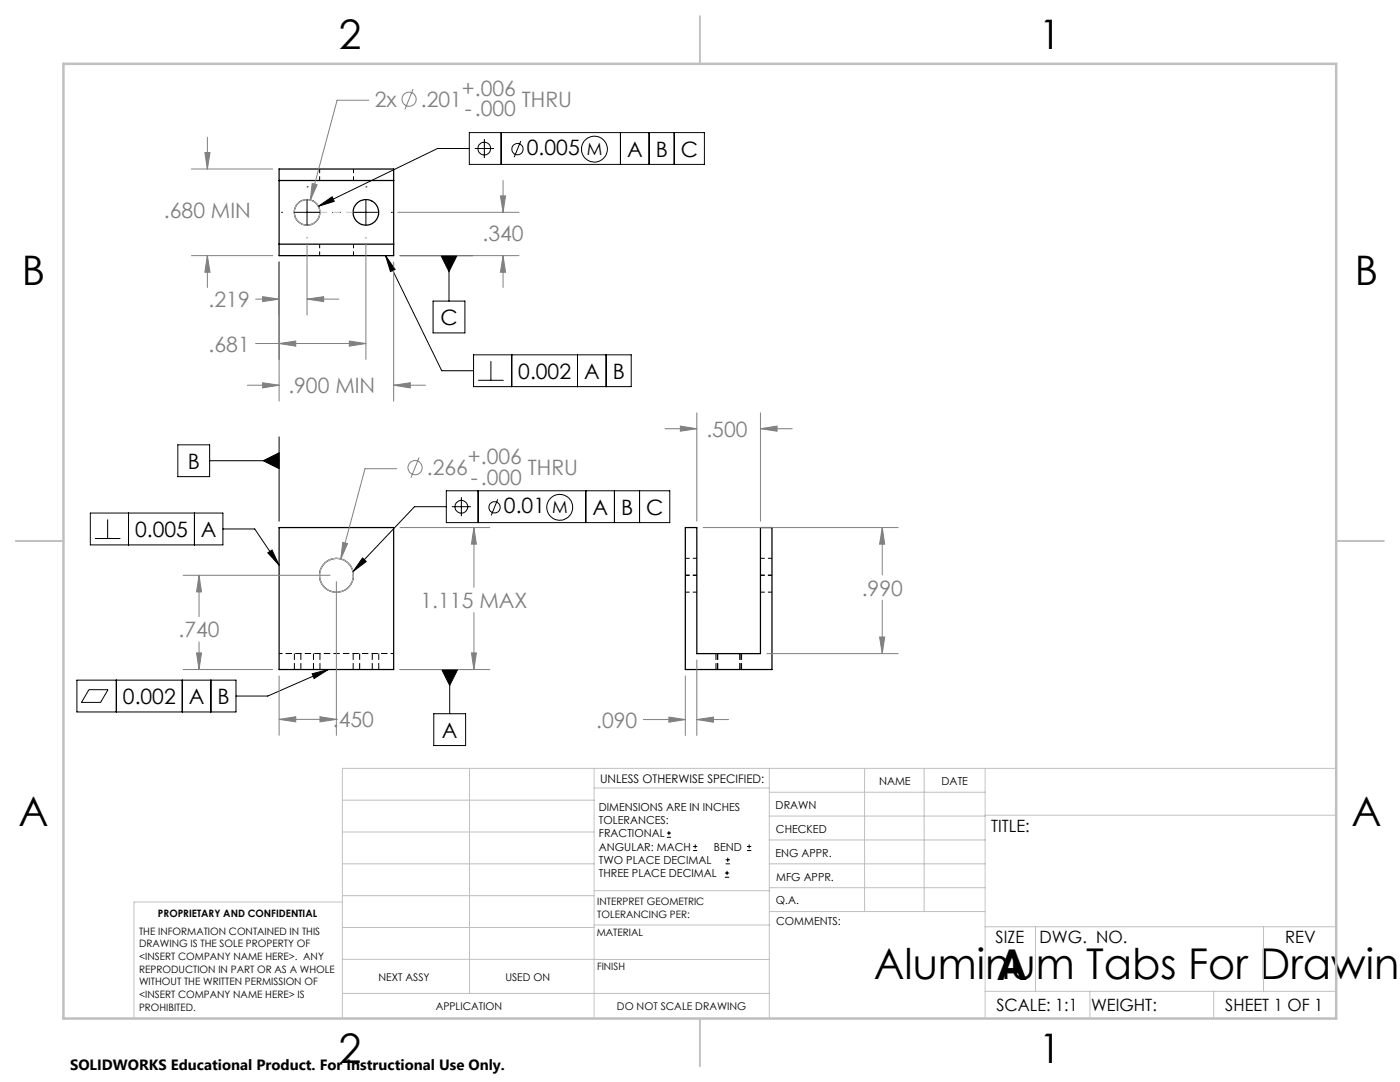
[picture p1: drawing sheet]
<svg xmlns="http://www.w3.org/2000/svg" width="279mm" height="216mm" viewBox="0 0 279 216" stroke-linecap="round" stroke-linejoin="round" font-family="sans-serif">
<path d="M78.6 130.4h-22.9" fill="none" stroke="#000" stroke-width=".2" stroke-dasharray="1.3 .6" stroke-dashoffset=".6" stroke-linecap="butt"/>
<path d="M58.7 130.4v3.2M60 130.4v3.2M62.6 130.4v3.2M63.9 133.6v-3.2M70.5 130.4v3.2M71.8 130.4v3.2M74.3 130.4v3.2M75.6 133.6v-3.2M142.9 130.4v3.2M143.2 130.4v3.2M147.7 130.4v3.2M148 133.6v-3.2" fill="none" stroke="#000" stroke-width=".2" stroke-dasharray="1.3 .6" stroke-linecap="butt"/>
<g fill="none" stroke="#000" stroke-width=".25">
<path d="M55.7 33.7h22.9v17.3h-22.9zM55.7 36h22.9M55.7 48.7h22.9M55.7 105.3h22.9v28.3h-22.9zM136.8 105.3h2.3v25.1h12.7v-25.1h2.3v28.3h-17.3z"/>
<circle cx="61.3" cy="42.4" r="2.56"/>
<circle cx="73" cy="42.4" r="2.57"/>
<circle cx="67.1" cy="114.8" r="3.4"/>
</g>
<path d="M63.8 33.7v2.3M70.5 33.7v2.3M63.8 48.7v2.3M70.5 48.7v2.3M136.8 118.2h2.3M139.1 114.8h-2.3M139.1 111.4h-2.3M151.8 118.2h2.3M154.1 114.8h-2.3M154.1 111.4h-2.3" fill="none" stroke="#000" stroke-width=".2" stroke-dasharray="1.3 .6" stroke-dashoffset=".4" stroke-linecap="butt"/>
<g fill="none" stroke="#808080" stroke-width=".2">
<path d="M82.4 17.8l-1.6 4M38.2 33.7h16.2M40.9 30.4h1l-.5 3.3zM41.4 27.4v6.3M62.3 36.6l1 .3-1.4 3zM73.6 20h-6.3l-5.4 19.9M99.9 39.1h1l-.5 3.3zM100.4 36v6.4M38.2 51h16.2M41.4 51l.5 3.3h-1zM41.4 51v6.4M51 59.7h4.7"/>
<path d="M52.4 59.2l3.3 .5-3.3 .5zM55.7 52.3v27.7M61.3 59.7l3.3-.5v1zM61.3 48.8v14.1M61.3 59.7h6.3M73 48.8v22.9M78.6 52.3v27.7M79.4 42.4h24.2M79.8 51h23.8M100.4 51l.5 3.3h-1zM100.4 51v6.4M49.4 76.9h6.3"/>
<path d="M51 68.5h22M52.4 76.4l3.3 .5-3.3 .5zM55.7 68.5l3.3-.4v1zM69.7 68.1l3.3 .4-3.3 .6zM78.6 76.9l3.3-.5v1zM78.6 76.9h6.3M79.2 93.5h-6.4l-4.8 18M83.6 91.3l-1.6 4M132.7 85.5h6.4M135.8 85l3.3 .5-3.3 .5zM139.1 82.4v21.6M151.8 85.5l3.3-.5v1z"/>
<path d="M151.8 82.4v21.6M151.8 85.5h6.3M36.5 114.8h29.4M39.7 114.8l.5 3.3h-1zM39.7 114.8v8.2M67.1 116.1v30.6M68.4 108.2l1 .3-1.4 3zM79.8 105.3h18M94.6 105.3l.5 3.3h-1zM94.6 105.3v11.9M140.3 105.3h38.9M176.1 105.3l.5 3.3h-1.1z"/>
<path d="M176.1 105.3v9.4M176.1 119.8v10.6M36.5 133.6h17.9M39.2 130.3h1l-.5 3.3zM39.7 128.1v5.5M55.7 134.9v11.8M79.8 133.6h18M94.1 130.3h1l-.5 3.3zM94.6 122.2v11.4M136.8 134.9v11.9M139.1 131.7v15.1M153 130.4h26.2"/>
<path d="M175.5 127.1h1.1l-.5 3.3zM55.7 143.5l3.3-.5v1zM55.7 143.5h11.4M63.9 143l3.2 .5-3.2 .5zM67.1 143.5h.1M128.4 143.6h8.4M133.5 143.1l3.3 .5-3.3 .5zM139.1 143.6l3.3-.5v1zM139.1 143.6h6.3"/>
<circle cx="81.6" cy="19.8" r="1.4"/>
<circle cx="82.8" cy="93.3" r="1.41"/>
</g>
<g fill="none" stroke="#000" stroke-width=".2">
<path d="M61.3 37.3h.1M61.3 39.8v5.1M73 37.3h.1M73 39.8v5.1M93.7 29.6h-6.4l-23.8 11.6M93.7 26.5h46.9v6.3h-46.9zM94.8 29.6h3.8M96.7 27.7v3.8M100 26.5v6.3M103.9 28.2l-1.3 3.2M123.8 26.5v6.3M129.5 26.5v6.3"/>
<path d="M134.5 26.5v6.3M56.2 42.4h.1M58.7 42.4h5.1M61.3 47.4v.1M63.5 41.2l2.8-1.9 .4 .9zM66.4 42.4h.1M67.9 42.4h.1M70.5 42.4h5.1M73 47.4v.1M76.9 51l1.9 2.8-.9 .4zM76.9 51l11.3 23h6.3M78.1 42.4h.1"/>
<path d="M79.8 51h14.6M88 51h3.2l-1.6 3.2zM89.6 51v9.1M86.4 60.1h6.4v6.3h-6.4zM94.5 70.8h31.5v6.4h-31.5zM95.4 75.9h5.1M98 72.1v3.8M102.1 70.8v6.4M115.3 70.8v6.4M121 70.8v6.4M35.5 88.8h6.3v6.3h-6.3zM41.8 91.9h13.9"/>
<path d="M52.5 91.9l3.2-1.6v3.2zM55.7 87.2v16.8M89.1 97.9h44.6v6.4h-44.6zM92.1 99.2v3.8M95.4 97.9v6.4M99.3 99.6l-1.3 3.2M116.9 97.9v6.4M122.6 97.9v6.4M127.6 97.9v6.4M18 102.4h26.5v6.3h-26.5zM18.9 107.5h5.1M21.5 103.6v3.9"/>
<path d="M25.6 102.4v6.3M38.8 102.4v6.3M44.5 105.6h6.3l4.9 7.2M53.4 110.3l.9-.6 1.4 3.1zM72.4 111.3l.7 .7-2.7 2.1zM89.1 101.1h-6.4l-12.3 13M90.2 101.1h3.8M15.3 135.7h31.8v6.4h-31.8zM17.7 137.6h3.9l-1.5 2.6h-3.8zM23.2 135.7v6.4M36.4 135.7v6.4M42.1 135.7v6.4"/>
<path d="M62.3 134.4l3.2-.8-2.8 1.8zM65.5 133.6l-12.1 5.3h-6.3M79.8 133.6h14.7M88.2 133.6h3.1l-1.6 3.2zM89.7 133.6v8.8M86.6 142.4h6.3v6.4h-6.3zM133.1 167.1h.8M133.1 166.2h.8M133.5 165.8v.9M138.3 169.7h.8M138.3 168.9h.8M138.7 168.5v.8"/>
<path d="M144.7 175h.8M144.7 174.2h.8M144.8 172.4h.9M144.8 171.6h.9M145.1 173.8v.8M145.2 171.1v.9M149.1 169.7h.8M149.1 168.9h.8M149.5 168.5v.8"/>
<circle cx="96.7" cy="29.7" r="1.28"/>
<circle cx="103.3" cy="29.8" r="1.13"/>
<circle cx="118.6" cy="29.8" r="2.59"/>
<circle cx="92.1" cy="101.1" r="1.27"/>
<circle cx="98.7" cy="101.2" r="1.13"/>
<circle cx="111.7" cy="101.2" r="2.59"/>
</g>
<g fill="none" stroke="#c0c0c0" stroke-width=".2">
<path d="M68.3 159.7h50.3M93.7 153.3v44.9M118.6 153.3v49.9M118.6 157.2h34.9M153.5 153.3v49.9M153.5 158.1h43.1M172.5 153.3v28.6M184.4 153.3v28.6M196.6 153.3v49.9M266.7 153.3h-198.4v49.9M68.3 178.7h50.3M68.3 172.4h50.3"/>
<path d="M68.3 166h50.3M68.3 180h-41.6v23.2M118.6 177.7h35M153.5 167.6h43.1M153.5 162.8h43.1M153.5 172.4h43.1M153.5 177.1h43.1M196.6 162.7h70.1M68.3 198.2h85.2M68.3 191.4l85.2 .1M68.3 185.1h50.3M118.6 184.6h35"/>
<path d="M153.6 181.9h43M196.6 197.8h70.1M196.6 184.9h70.1M206.7 184.9v12.9M217.5 197.8v5.4M242.2 197.8v5.4M252.2 184.9v12.9"/>
<circle cx="61.3" cy="42.4" r="2.55"/>
<circle cx="67.1" cy="114.8" r="3.4"/>
</g>
<path d="M61.3 42.4h11.7" fill="none" stroke="#c0c0c0" stroke-width=".2" stroke-dasharray="15.2 1.3 1.3 1.3" stroke-dashoffset="11.3" stroke-linecap="butt"/>
<path d="M139.7 3.2v9.5M3.1 107.9h9.6M266.7 107.9h9.5M139.7 203.2v9.6" fill="none" stroke="#c0c0c0" stroke-width=".25"/>
<path d="M12.7 12.7h254v190.5h-254z" fill="none" stroke="#c0c0c0" stroke-width=".5"/>
<path d="M62.3 134.4l3.2-.8-2.8 1.8zM53.4 110.3l.9-.6 1.4 3.1zM72.4 111.3l.7 .7-2.7 2.1zM88.2 133.6l1.5 3.2 1.6-3.2zM52.5 91.9l3.2 1.6v-3.2zM76.9 51l1.9 2.8-.9 .4zM63.5 41.2l2.8-1.9 .4 .9zM88 51l1.6 3.2 1.6-3.2z" fill="#000"/>
<g fill="#808080">
<path d="M94.1 130.3h1l-.5 3.3zM94.6 105.3l.5 3.3h-1zM78.6 76.9l3.3-.5v1zM52.4 76.4l3.3 .5-3.3 .5zM41.4 51l.5 3.3h-1zM40.9 30.4h1l-.5 3.3zM52.4 59.2l3.3 .5-3.3 .5zM61.3 59.7l3.3-.5v1zM55.7 68.5l3.3-.4v1zM69.7 68.1l3.3 .4-3.3 .6zM99.9 39.1h1l-.5 3.3zM100.4 51l.5 3.3h-1zM135.8 85l3.3 .5-3.3 .5zM151.8 85.5l3.3-.5v1zM133.5 143.1l3.3 .5-3.3 .5zM139.1 143.6l3.3-.5v1zM176.1 105.3l.5 3.3h-1.1zM175.5 127.1h1.1l-.5 3.3z"/>
<path d="M68.4 108.2l-.4 3.3 1.4-3zM39.7 114.8l.5 3.3h-1zM39.2 130.3h1l-.5 3.3zM63.9 143l3.2 .5-3.2 .5zM55.7 143.5l3.3-.5v1zM62.3 36.6l-.4 3.3 1.4-3z"/>
</g>
<g font-size="8.5">
<text x="174.4" y="195.4">Aluminum Tabs For Drawing</text>
<text x="198.9" y="195.5">A</text>
</g>
<g font-size="8.1">
<text x="67.6" y="9.7">2</text>
<text x="207.3" y="9.7">1</text>
<text x="4.4" y="57">B</text>
<text x="270.4" y="57">B</text>
<text x="3.7" y="164.9">A</text>
<text x="269.7" y="164.9">A</text>
<text x="67.6" y="212.2">2</text>
<text x="207.3" y="212.2">1</text>
</g>
<g font-size="4.2" fill="#808080">
<text x="74.8" y="21.3">2x</text>
<text x="84" y="21.3">.201</text>
<text x="92.2" y="19.1">+.006</text>
<text x="92.8" y="23.2">-.000</text>
<text x="104.1" y="21.3">THRU</text>
<text x="32.7" y="43.5">.680 MIN</text>
<text x="96.3" y="48.1">.340</text>
<text x="41.6" y="61.3">.219</text>
<text x="41.6" y="70.1">.681</text>
<text x="57.5" y="78.5">.900 MIN</text>
<text x="141" y="87.1">.500</text>
<text x="85.2" y="94.8">.266</text>
<text x="93.4" y="92.6">+.006</text>
<text x="105.3" y="94.8">THRU</text>
<text x="94" y="96.7">-.000</text>
<text x="172" y="118.8">.990</text>
<text x="83.9" y="121.3">1.115 MAX</text>
<text x="35.6" y="127.2">.740</text>
<text x="66.4" y="145.1">.450</text>
<text x="119" y="145.2">.090</text>
</g>
<g font-size="4.2">
<text x="105.2" y="31">0.005</text>
<text x="125.1" y="31.2">A</text>
<text x="130.9" y="31.2">B</text>
<text x="135.9" y="31.2">C</text>
<text x="87.9" y="64.8">C</text>
<text x="103.4" y="75.6">0.002</text>
<text x="116.6" y="75.6">A</text>
<text x="122.3" y="75.6">B</text>
<text x="37.5" y="93.5">B</text>
<text x="27" y="107.1">0.005</text>
<text x="40.1" y="107.1">A</text>
<text x="100.6" y="102.4">0.01</text>
<text x="118.2" y="102.7">A</text>
<text x="123.9" y="102.7">B</text>
<text x="128.9" y="102.7">C</text>
<text x="24.5" y="140.5">0.002</text>
<text x="37.7" y="140.5">A</text>
<text x="43.4" y="140.5">B</text>
<text x="88.2" y="147.2">A</text>
</g>
<g font-size="3.4">
<text x="117.1" y="30.9">M</text>
<text x="110.2" y="102.4">M</text>
<text x="197.8" y="166">TITLE:</text>
<text x="198.7" y="188.1">SIZE</text>
<text x="207.5" y="188.1">DWG. NO.</text>
<text x="256.5" y="188.2">REV</text>
<text x="198.8" y="201.7">SCALE: 1:1</text>
<text x="217.7" y="201.8">WEIGHT:</text>
<text x="244.5" y="201.7">SHEET 1 OF 1</text>
</g>
<text font-size="3" x="14" y="213.5">SOLIDWORKS Educational Product. For Instructional Use Only.</text>
<text font-size="2.4" x="119.8" y="156.2">UNLESS OTHERWISE SPECIFIED:</text>
<g font-size="2.2">
<text x="119.5" y="161.8">DIMENSIONS ARE IN INCHES</text>
<text x="154.8" y="161.4">DRAWN</text>
<text x="175.4" y="156.6">NAME</text>
<text x="187.9" y="156.7">DATE</text>
<text x="119.5" y="164.4">TOLERANCES:</text>
<text x="119.5" y="167.1">FRACTIONAL</text>
<text x="154.9" y="166.3">CHECKED</text>
<text x="119.5" y="169.7">ANGULAR: MACH</text>
<text x="119.5" y="172.4">TWO PLACE DECIMAL</text>
<text x="142.5" y="169.7">BEND</text>
<text x="154.8" y="170.9">ENG APPR.</text>
<text x="119.5" y="175">THREE PLACE DECIMAL</text>
<text x="154.9" y="175.7">MFG APPR.</text>
<text x="154.9" y="180.4">Q.A.</text>
<text x="154.9" y="184.6">COMMENTS:</text>
</g>
<g font-size="2.1">
<text x="75.5" y="195.7">NEXT ASSY</text>
<text x="100.9" y="195.7">USED ON</text>
<text x="86.9" y="201.5">APPLICATION</text>
<text x="123.1" y="201.6">DO NOT SCALE DRAWING</text>
</g>
<g font-size="2">
<text x="31.5" y="182.9">PROPRIETARY AND CONFIDENTIAL</text>
<text x="119.2" y="180.6">INTERPRET GEOMETRIC</text>
<text x="119.2" y="183.1">TOLERANCING PER:</text>
<text x="27.8" y="186.5">THE INFORMATION CONTAINED IN THIS</text>
<text x="27.8" y="189">DRAWING IS THE SOLE PROPERTY OF</text>
<text x="27.8" y="191.6">&lt;INSERT COMPANY NAME HERE&gt;. ANY</text>
<text x="119.1" y="186.7">MATERIAL</text>
<text x="27.8" y="194.1">REPRODUCTION IN PART OR AS A WHOLE</text>
<text x="27.8" y="196.6">WITHOUT THE WRITTEN PERMISSION OF</text>
<text x="119.1" y="193.5">FINISH</text>
<text x="27.8" y="199.1">&lt;INSERT COMPANY NAME HERE&gt; IS</text>
<text x="27.8" y="201.7">PROHIBITED.</text>
</g>
</svg>
